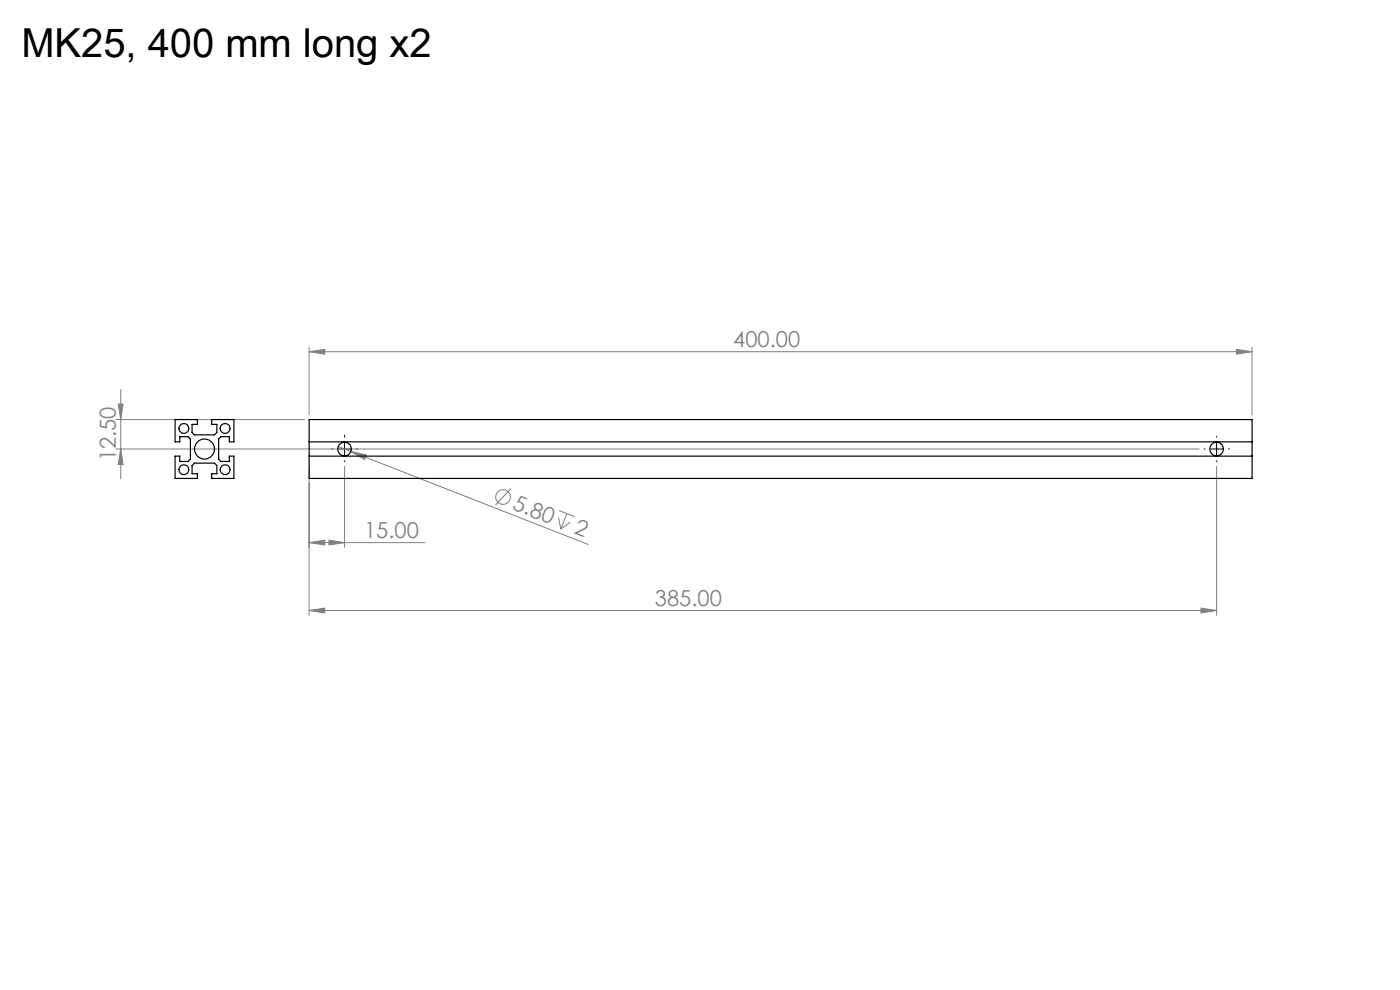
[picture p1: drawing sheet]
<svg xmlns="http://www.w3.org/2000/svg" width="297mm" height="210mm" viewBox="0 0 297 210" stroke-linecap="round" stroke-linejoin="round" font-family="sans-serif">
<g fill="none" stroke="#808080" stroke-width=".21">
<path d="M65.6 74.6l3.3-.5v1zM65.6 73.6v14.4M65.6 74.6h200M262.3 74.1l3.3 .5-3.3 .5zM265.6 73.6v14.4M24.6 95.2h229.8M24.6 89h40M25.1 85.7h1l-.5 3.3zM25.6 82.6v19M25.6 95.2l.5 3.4h-1zM65.6 99.6v30.9M71.8 94.7l2.6 1.1"/>
<path d="M73.1 98.9v17.2M74.4 95.8l3.3 .7-.4 1zM74.4 95.8l50.4 19.7M258.1 98.9v31.6M65.6 115.1l3.3-.5v1zM65.6 115.1h24.6M69.8 114.6l3.3 .5-3.3 .5zM108.3 103.7l-3.2 3.5M118.5 109.8l.5 2.4M118.6 108.3l3.3 1.3M120.3 108.9l-1.3 3.3M121 110.8l-2 1.4"/>
<path d="M65.6 129.5l3.3-.5v1zM65.6 129.5h192.5M254.8 129l3.3 .5-3.3 .5z"/>
<circle cx="106.7" cy="105.4" r="1.55"/>
</g>
<path d="M70.6 95.2h-.2M73.1 92.7v-.4M73.1 97.7v.2M75.6 95.2h.2M255.6 95.2h-.2M258.1 92.7v-.2M258.1 97.7v.2M260.6 95.2h.2" fill="none" stroke="#000" stroke-width=".21" stroke-dasharray="15.2 1.3 1.3 1.3"/>
<path d="M71.9 95.2h2.4M73.1 94v2.5M256.9 95.2h2.5M258.1 94v2.5" fill="none" stroke="#000" stroke-width=".21"/>
<g fill="#808080">
<path d="M74.4 95.8l3.3 .7-.4 1z"/>
<path d="M262.3 74.1l3.3 .5-3.3 .5zM65.6 74.6l3.3-.5v1zM69.8 114.6l3.3 .5-3.3 .5zM65.6 115.1l3.3-.5v1zM254.8 129l3.3 .5-3.3 .5zM65.6 129.5l3.3-.5v1z"/>
<path d="M25.6 95.2l.5 3.4h-1zM25.1 85.7h1l-.5 3.3z"/>
</g>
<g fill="none" stroke="#000" stroke-width=".25">
<path d="M37.1 89h4.8v1h-1.2v1.7l.5 .5h4.3l.5-.5v-1.7h-1.1v-1h4.7v4.7h-1v-1.1h-1.7l-.5 .5v4.3l.5 .5h1.7v-1.1h1v4.7h-4.7v-1h1.1v-1.7l-.5-.6h-4.3l-.5 .6v1.7h1.2v1h-4.8v-4.7h1v1.1h1.8l.5-.5v-4.3l-.5-.5h-1.8v1.1h-1zM65.6 89h200v12.5h-200zM65.6 93.7h200M65.6 96.8h200"/>
<circle cx="39" cy="90.9" r="1.05"/>
<circle cx="39" cy="99.6" r="1.05"/>
<circle cx="43.4" cy="95.2" r="2.12"/>
<circle cx="47.8" cy="90.9" r="1.06"/>
<circle cx="47.8" cy="99.6" r="1.06"/>
<circle cx="73.1" cy="95.3" r="1.46"/>
<circle cx="258.1" cy="95.3" r="1.46"/>
</g>
<text font-size="8.5" x="4.5" y="12">MK25, 400 mm long x2</text>
<g font-size="4.7" fill="#808080">
<text x="155.6" y="73.6">400.00</text>
<text x="24.6" y="97.8" transform="rotate(-90 24.6 97.8)">12.50</text>
<text x="108.5" y="107.9" transform="rotate(21 108.5 107.9)">5.80</text>
<text x="121.6" y="113.1" transform="rotate(21 121.6 113.1)">2</text>
<text x="77.2" y="114.1">15.00</text>
<text x="138.9" y="128.5">385.00</text>
</g>
</svg>
